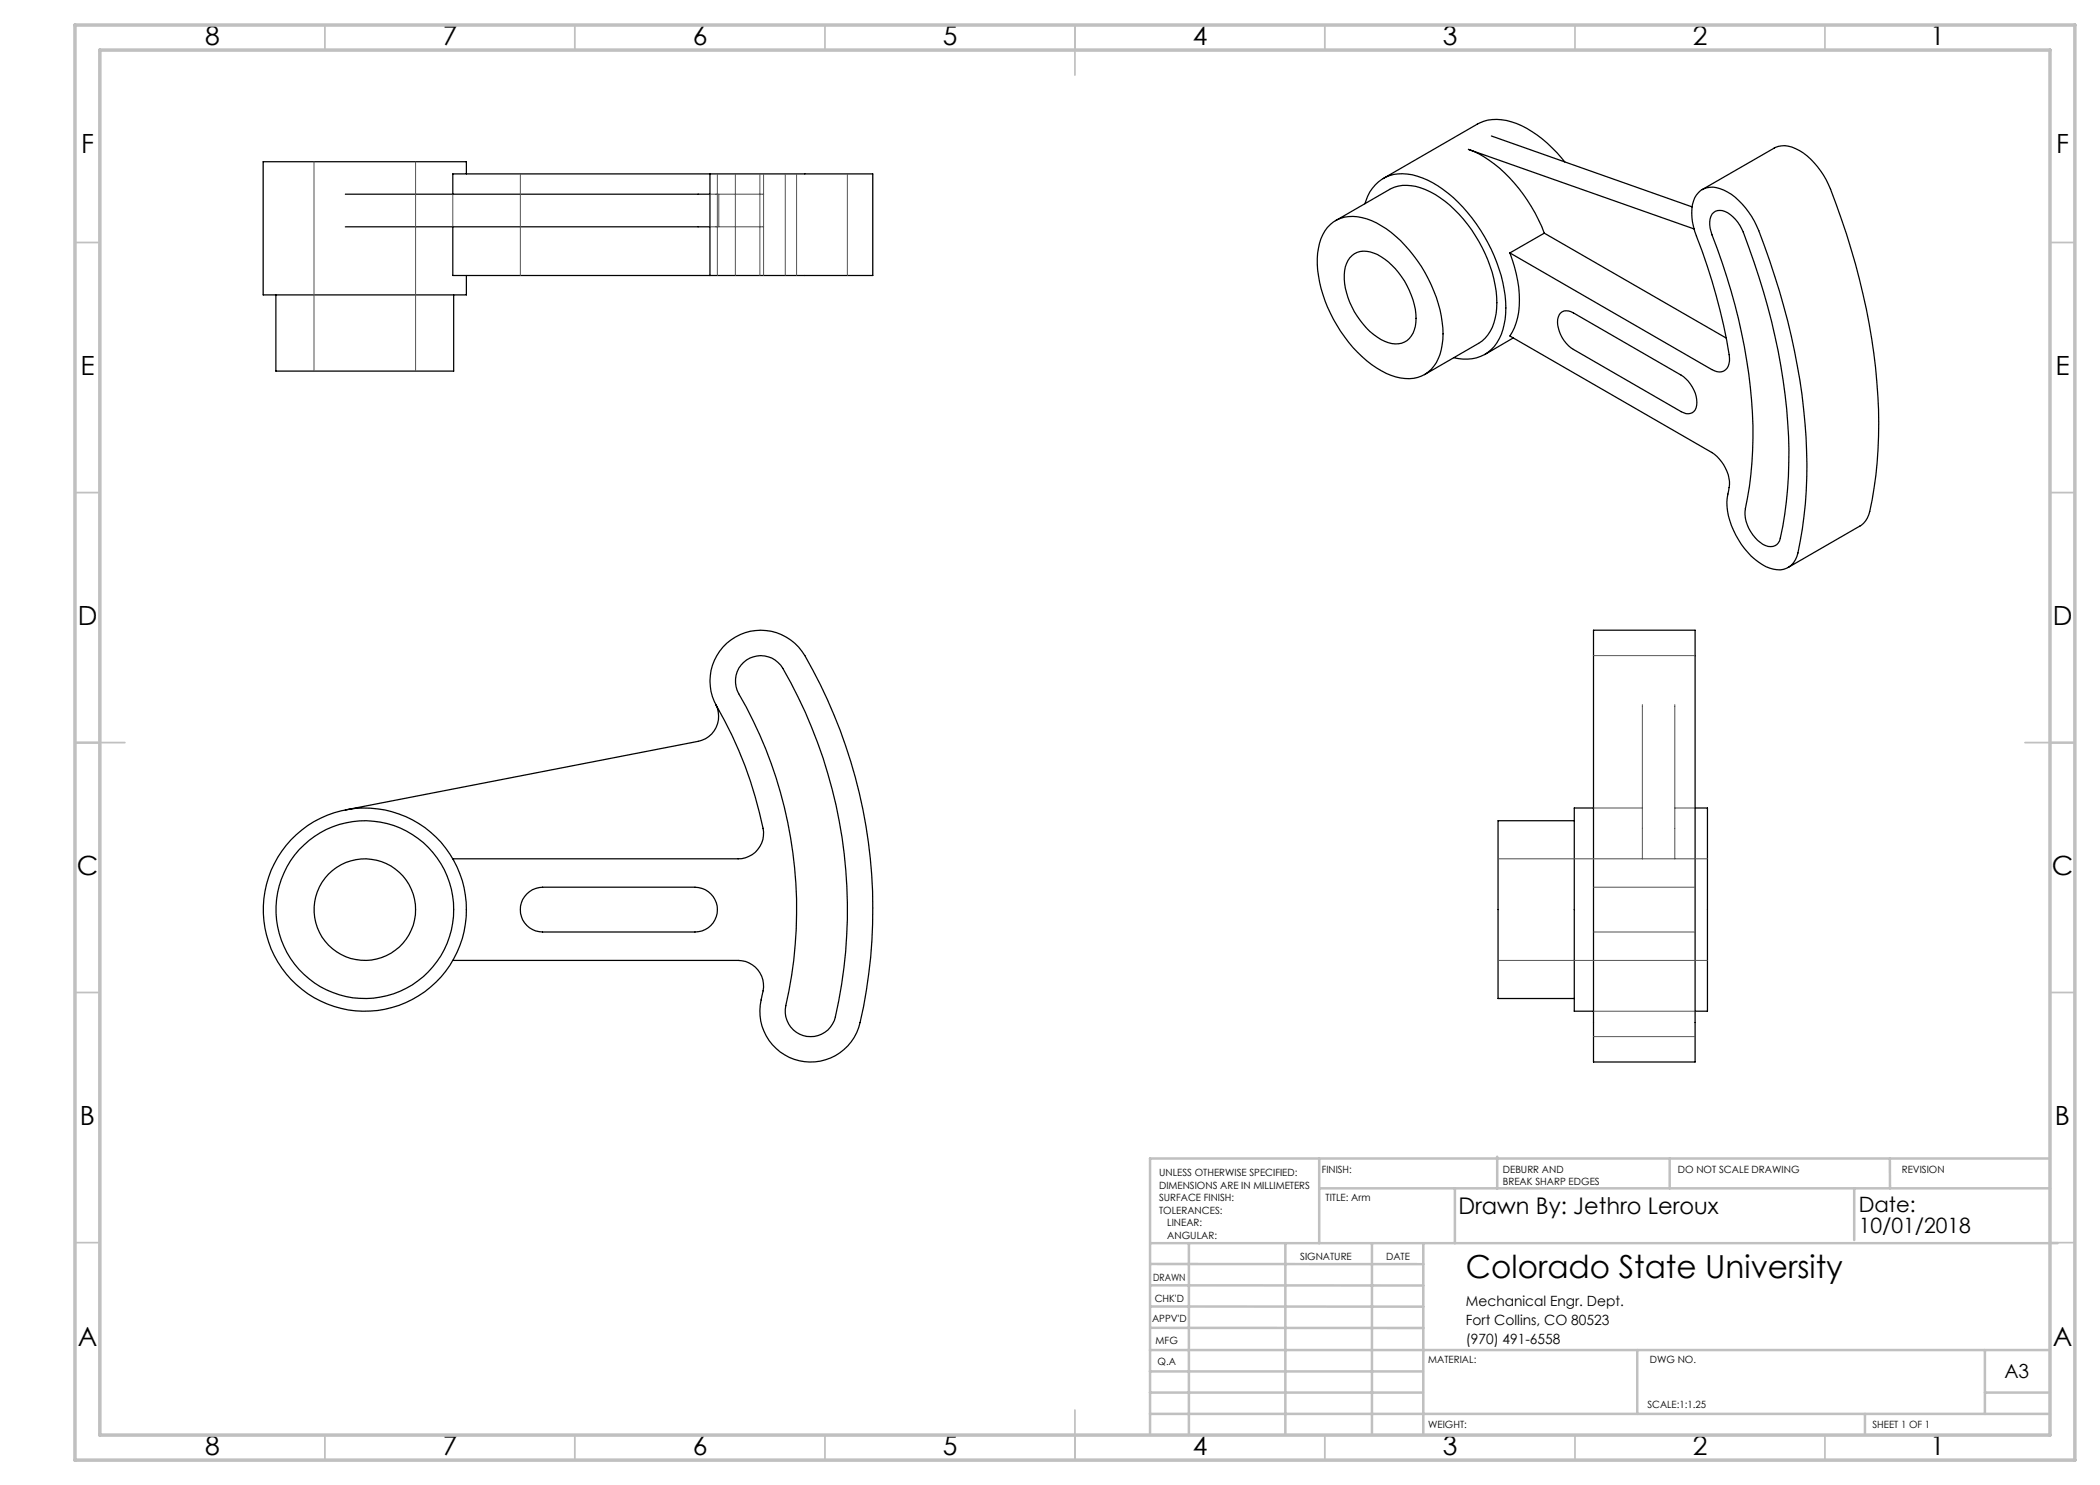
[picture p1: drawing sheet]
<svg xmlns="http://www.w3.org/2000/svg" width="420mm" height="297mm" viewBox="0 0 420 297" stroke-linecap="round" stroke-linejoin="round" font-family="sans-serif">
<g fill="none" stroke="#c0c0c0" stroke-width=".35">
<path d="M65 5v5M115 5v5M165 5v5M215 5v10M265 5v5M315 5v5M365 5v5M15 48.5h5M410 48.5h5M15 98.5h5M410 98.5h5M15 148.5h10"/>
<path d="M405 148.5h10M15 198.5h5M410 198.5h5M15 248.5h5M410 248.5h5M65 287v5M115 287v5M165 287v5M215 282v10M265 287v5M315 287v5M365 287v5"/>
</g>
<g fill="none" stroke="#c0c0c0" stroke-width=".5">
<path d="M263.8 231.7v16.9M263.8 237.7h146.2M291 237.7v10.9M299.4 231.3v6.4M333.9 231.7v6M370.8 237.7v10.3M378 231.7v6M410 231.7h-180v55.2M230.1 248.6h181.4M230.1 257.1h54.6M230.1 252.8h54.6M237.8 248.8v38.2"/>
<path d="M257.1 248.6v38.2M274.4 248.8v38.2M284.7 248.6v38.2M230 278.5h54.6M230 274.3h54.6M230 270h180M230 265.6h54.7M230.1 261.3h54.6M327.4 270v12.8M397 278.5h13M397 270v12.8M230 282.8h180"/>
<path d="M373 282.8v4.2"/>
</g>
<path d="M15 5h400v287h-400zM20 10h390v277h-390z" fill="none" stroke="#c0c0c0" stroke-width=".7"/>
<g fill="none" stroke="#000" stroke-width=".25">
<path d="M69.1 38.8h72.9M93.3 34.8v-2.5h-40.7v26.7h40.7v-3.9M142 34.8h32.6v20.3h-32.6M142 34.8v20.3M142 34.8h-51.4v4M298.3 27.2l40.1 14.2M312.9 32.4a22.1 22.1 0 0 0-11.6-8.3 8.3 8.3 0 0 0-5.8 .7l-18.9 10.9M340.4 37.9l14.4-8.3a4.9 4.9 0 0 1 5.1 .5 15.9 15.9 0 0 1 6.2 7.7 130.1 130.1 0 0 1 9.6 49.5 71.3 71.3 0 0 1-2 15.7 4.1 4.1 0 0 1-1.7 2.2l-14.4 8.3M55.2 59v15.2h35.5v-15.2M69.1 45.4h72.9M90.6 45.4v9.7h51.4M266.1 44.9a7 7 0 0 1 7.3-1.1 22.8 22.8 0 0 1 10.9 9.5 25.9 25.9 0 0 1 4.3 14.6 8.7 8.7 0 0 1-3.6 7 8.8 8.8 0 0 1-8.7-.7 27.2 27.2 0 0 1-11.7-15.3 17.4 17.4 0 0 1-.4-11.2 7.3 7.3 0 0 1 1.9-2.8z"/>
<path d="M267.1 44.1l10.8-6.2a8.5 8.5 0 0 1 8.2 .5 26.7 26.7 0 0 1 11.9 14.9 18.2 18.2 0 0 1 .8 11.3 7.1 7.1 0 0 1-3.1 4.1l-10.8 6.2M269.9 51.6a4 4 0 0 1 4.8-1 15.3 15.3 0 0 1 8.4 11.3 6.4 6.4 0 0 1-1.7 6.2 4.8 4.8 0 0 1-5.2-.2 15.4 15.4 0 0 1-7.3-13.8 5.6 5.6 0 0 1 1-2.5zM273 40.7a7.7 7.7 0 0 1 10.5-5.5 24.1 24.1 0 0 1 11.8 9.6 30.1 30.1 0 0 1 5.8 18 10.1 10.1 0 0 1-3.5 7.7 8.1 8.1 0 0 1-6.8 1M302 50.6l40.3 23.3a2.14 2.14 0 0 0 2.4 .3 2.14 2.14 0 0 0 1.2-2 95.6 95.6 0 0 0-5.5-22 18.9 18.9 0 0 1-2.1-7.6 4.6 4.6 0 0 1 3-5 7.2 7.2 0 0 1 6.4 2.5 19.3 19.3 0 0 1 5.2 9.1 129.4 129.4 0 0 1 8.5 46.4 77.4 77.4 0 0 1-2 15.7 3.9 3.9 0 0 1-5.5 2.3 15.2 15.2 0 0 1-8.4-11.4 15.7 15.7 0 0 1 .3-4.6 7.5 7.5 0 0 0-3.5-7.1l-40.3-23.3a14.9 14.9 0 0 0 1.5-11.1l-.6-2.7zM308.9 46.6l36.4 21M308.9 46.6l-6.9 4M338.8 45.8l-45.1-15.9a25.2 25.2 0 0 1 11.8 10.2l1.5 2.5 1.9 4M342.4 42.8a2.5 2.5 0 0 1 3.7 .1l1.5 1.5a16.1 16.1 0 0 1 2.1 5 121.7 121.7 0 0 1 8.1 43.3 72.2 72.2 0 0 1-1.9 15.5 2.17 2.17 0 0 1-3.3 .7 7.6 7.6 0 0 1-3.5-7.2 83 83 0 0 0-.8-35.2 137.8 137.8 0 0 0-6.1-20.2 4.2 4.2 0 0 1 .2-3.5zM302.6 67.6l-5.6 3.3M312.1 62.6a2.07 2.07 0 0 1 2.6 0l21.5 12.4a6.5 6.5 0 0 1 3 6.5 1.88 1.88 0 0 1-3 .8l-21.5-12.4a6.5 6.5 0 0 1-3-6.5zM148.7 132.5a5.1 5.1 0 0 1 7.9 1.2 96.2 96.2 0 0 1 10.3 70.4 5.1 5.1 0 0 1-6.3 3 5.1 5.1 0 0 1-3.4-6 86.8 86.8 0 0 0-9.8-63 5.1 5.1 0 0 1 1.3-5.6zM318.7 126h20.3v86.4h-20.3z"/>
<path d="M143.2 140.9a5.1 5.1 0 0 1-3.6 7.4l-70.5 13.7M90.6 171.8h57a5.1 5.1 0 0 0 5-6.1 83 83 0 0 0-9.7-25.4 10.2 10.2 0 0 1 4.7-13.1 10.2 10.2 0 0 1 13.4 3.9 101.2 101.2 0 0 1 10.7 74.4 10.2 10.2 0 0 1-12.9 6.3 10.2 10.2 0 0 1-6.3-12.9 5.1 5.1 0 0 0-4.9-6.8h-57M105.4 178.8a4.4 4.4 0 0 1 3.1-1.4h30.5a4.5 4.5 0 0 1 4.5 4.5 4.5 4.5 0 0 1-4.5 4.5h-30.5a4.4 4.4 0 0 1-4.1-2.7 4.4 4.4 0 0 1 1-4.9zM314.9 164.1h-15.3v35.6h15.3M318.7 161.6h-3.8v40.6h3.8M339 161.6h2.5v40.6h-2.5"/>
<circle cx="73" cy="181.9" r="20.3"/>
<circle cx="73" cy="181.9" r="17.8"/>
<circle cx="73" cy="181.9" r="10.2"/>
</g>
<g fill="none" stroke="#535353" stroke-width=".2">
<path d="M62.8 32.3v41.9M83.1 32.3v41.9M90.6 38.8v6.6M104.1 34.8v20.3M142 38.8h10.7M143.5 34.8v20.3M143.8 38.8v6.6M147.1 34.8v20.3M152 34.8v20.3M152.7 34.8v20.3M157.1 34.8v20.3M159.3 34.8v20.3"/>
<path d="M169.5 34.8v20.3M142 45.4h10.7M318.7 131.1h20.3M328.5 140.9v30.9M335 140.9v30.9M299.6 171.8h41.9M318.7 177.4h20.3M318.7 161.6h9.8M335 161.6h4M299.6 192.1h41.9M318.7 186.4h20.3M318.7 207.3h20.3"/>
<path d="M318.7 202.2h20.3"/>
</g>
<text font-size="6.3" x="293.2" y="255.5">Colorado State University</text>
<g font-size="5.3">
<text x="41" y="8.9">8</text>
<text x="88.5" y="8.9">7</text>
<text x="138.5" y="8.9">6</text>
<text x="188.5" y="8.9">5</text>
<text x="238.5" y="8.9">4</text>
<text x="288.5" y="8.9">3</text>
<text x="338.5" y="8.9">2</text>
<text x="386" y="8.9">1</text>
<text x="16.2" y="30.7">F</text>
<text x="411.2" y="30.7">F</text>
<text x="16.1" y="74.9">E</text>
<text x="411.1" y="74.9">E</text>
<text x="15.5" y="124.9">D</text>
<text x="410.5" y="124.9">D</text>
<text x="15.4" y="174.9">C</text>
<text x="410.4" y="174.9">C</text>
<text x="16" y="224.9">B</text>
<text x="411" y="224.9">B</text>
<text x="15.5" y="269.2">A</text>
<text x="410.5" y="269.2">A</text>
<text x="41" y="290.9">8</text>
<text x="88.5" y="290.9">7</text>
<text x="138.5" y="290.9">6</text>
<text x="188.5" y="290.9">5</text>
<text x="238.5" y="290.9">4</text>
<text x="288.5" y="290.9">3</text>
<text x="338.5" y="290.9">2</text>
<text x="386" y="290.9">1</text>
</g>
<text font-size="4.6" x="291.7" y="242.7">Drawn By: Jethro Leroux</text>
<g font-size="4.2">
<text x="371.7" y="242.5">Date:</text>
<text x="371.7" y="246.7">10/01/2018</text>
</g>
<text font-size="3.9" x="400.9" y="275.5">A3</text>
<g font-size="2.8">
<text x="293.2" y="261.1">Mechanical Engr. Dept.</text>
<text x="293.2" y="264.9">Fort Collins, CO 80523</text>
<text x="293.2" y="268.7">(970) 491-6558</text>
</g>
<g font-size="2">
<text x="231.8" y="235.2">UNLESS OTHERWISE SPECIFIED:</text>
<text x="231.8" y="237.7">DIMENSIONS ARE IN MILLIMETERS</text>
<text x="264.4" y="234.6">FINISH:</text>
<text x="300.6" y="234.6">DEBURR AND</text>
<text x="300.6" y="237.1">BREAK SHARP EDGES</text>
<text x="335.6" y="234.6">DO NOT SCALE DRAWING</text>
<text x="380.4" y="234.6">REVISION</text>
<text x="231.8" y="240.2">SURFACE FINISH:</text>
<text x="231.8" y="242.7">TOLERANCES:</text>
<text x="233.4" y="245.2">LINEAR:</text>
<text x="265.1" y="240.2">TITLE: Arm</text>
<text x="233.5" y="247.7">ANGULAR:</text>
<text x="260" y="251.9">SIGNATURE</text>
<text x="277.2" y="251.9">DATE</text>
<text x="230.6" y="256.1">DRAWN</text>
<text x="230.9" y="260.3">CHK'D</text>
<text x="230.4" y="264.4">APPV'D</text>
<text x="231.1" y="268.8">MFG</text>
<text x="231.5" y="273">Q.A</text>
<text x="285.6" y="272.5">MATERIAL:</text>
<text x="330" y="272.5">DWG NO.</text>
<text x="329.5" y="281.7">SCALE:1:1.25</text>
<text x="285.6" y="285.5">WEIGHT:</text>
<text x="374.5" y="285.6">SHEET 1 OF 1</text>
</g>
</svg>
